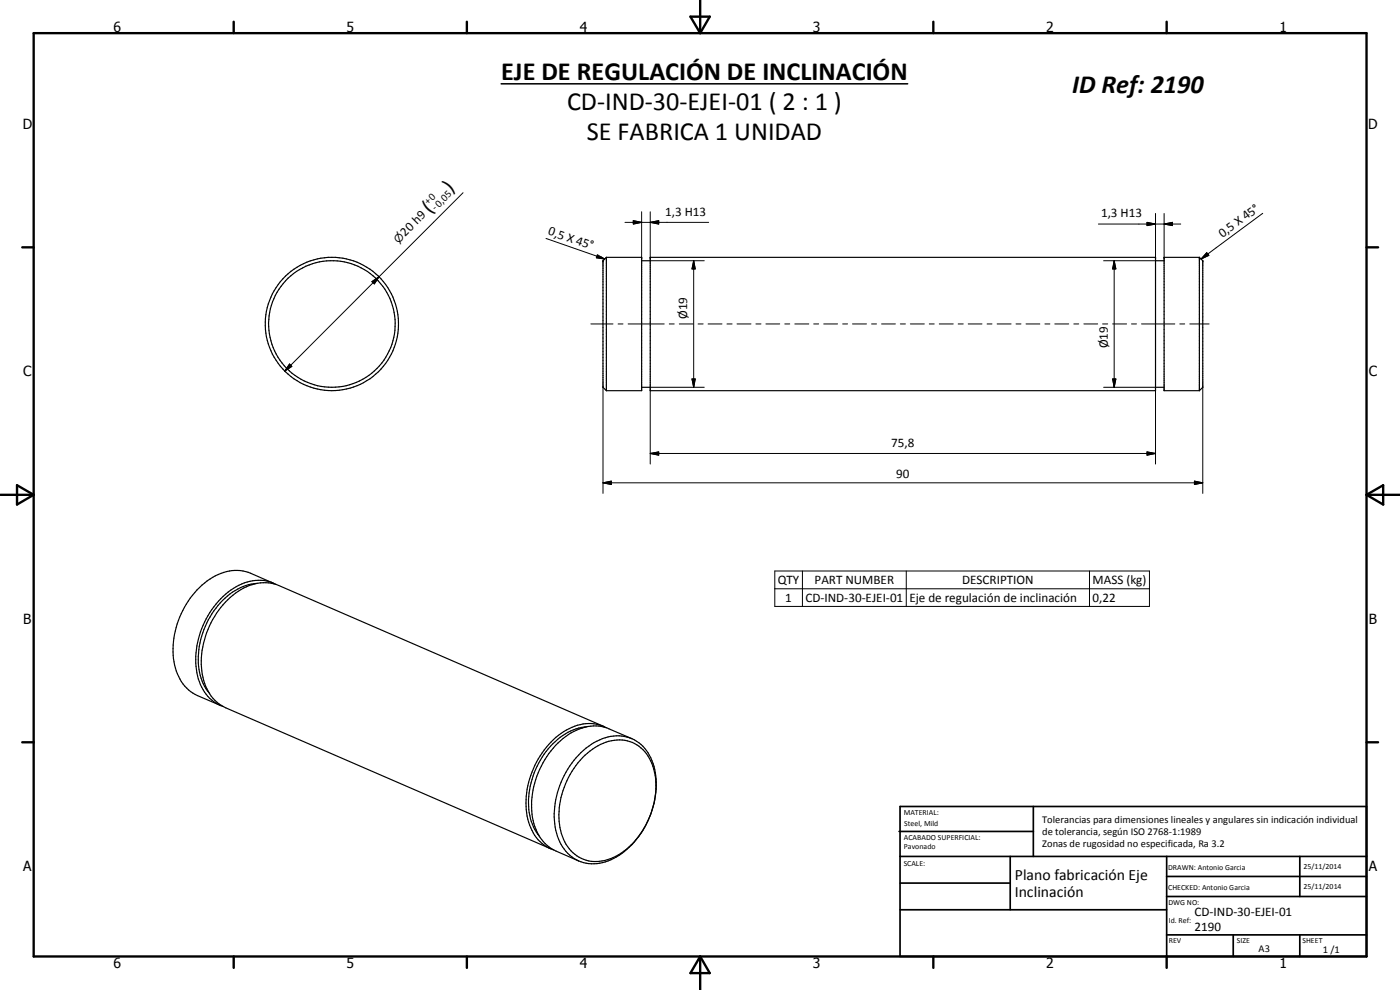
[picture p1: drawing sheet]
<svg xmlns="http://www.w3.org/2000/svg" width="420mm" height="297mm" viewBox="0 0 420 297" stroke-linecap="round" stroke-linejoin="round" font-family="sans-serif">
<g fill="#000">
<circle cx="181" cy="78.2" r=".18"/>
<circle cx="182" cy="77.2" r=".18"/>
<circle cx="192.6" cy="77.2" r=".18"/>
<circle cx="195.1" cy="77.2" r=".18"/>
<circle cx="346.8" cy="77.2" r=".18"/>
<circle cx="349.4" cy="77.2" r=".18"/>
<circle cx="359.9" cy="77.2" r=".18"/>
<circle cx="361" cy="78.2" r=".18"/>
</g>
<g fill="none" stroke="#000" stroke-width=".35">
<path d="M182 77.2l-1 1v38l1 1M182 77.2v40M182 77.2h10.6v40h-10.6M192.6 78.2h2.5M195.1 77.2h151.7v40h-151.7zM346.8 78.2h2.6M359.9 77.2v40M359.9 77.2l1.1 1v38l-1.1 1M359.9 77.2h-10.5v40h10.5M192.6 116.2h2.5M346.8 116.2h2.6M77 175a18.6 18.6 0 0 0-13.9 10.1 22 22 0 0 0-1.7 20.8l1.4 2"/>
<path d="M81.4 174.7a14.4 14.4 0 0 0-14.4 4.2 26 26 0 0 0-7.5 24.8 11.9 11.9 0 0 0 7.5 8.3M82.8 175.3l-7.6-3.3a13.4 13.4 0 0 0-13.8 2.9 25.6 25.6 0 0 0-8.5 26.4 12.1 12.1 0 0 0 6.4 7.4l6.8 2.9M176.1 218.1a18.9 18.9 0 0 0-14.4 10.9 21.7 21.7 0 0 0-1.2 19.9l1.4 2M181.1 217.9l-97.4-42.2a12.9 12.9 0 0 0-13 2.3 26 26 0 0 0-9.6 26.1 12.2 12.2 0 0 0 6.7 8.3l97.4 42.2M181.9 218.4a12.4 12.4 0 0 0-12.7 1.1 25.8 25.8 0 0 0-10.5 27.2 11.9 11.9 0 0 0 7.4 8.3M189.6 221.6l-6.8-2.9a12.7 12.7 0 0 0-12.2 1.7 25.7 25.7 0 0 0-10.1 27.6 12 12 0 0 0 6.4 7.4l6.8 2.9M196.8 237.6a14.7 14.7 0 0 0-5.7-14.1 12.3 12.3 0 0 0-14 1.8 24.8 24.8 0 0 0-8.6 24.8 10.8 10.8 0 0 0 16.2 6.9 25 25 0 0 0 11.3-27.9 11.3 11.3 0 0 0-16.9-6.7 25.8 25.8 0 0 0-12.6 24.8 12.9 12.9 0 0 0 7.9 11.4 13.8 13.8 0 0 0 13-3.1 26.4 26.4 0 0 0 9.4-17.6"/>
<circle cx="99.6" cy="97.2" r="19"/>
<circle cx="99.6" cy="97.2" r="20"/>
</g>
<path d="M150.4 25.1h122" fill="none" stroke="#000" stroke-width=".46"/>
<g fill="none" stroke="#000" stroke-width=".71">
<path d="M10.1 9.9h400v277.1h-400zM70.1 6.5v3.4M140.1 6.5v3.4M207.2 5h5.8l-2.9 4.9zM210.1 0v9.9M280.1 6.5v3.4M350.1 6.5v3.4M6.7 74.2h3.4M410.1 74.2h3.5M.1 148.5h10M5.1 145.6l5 2.9-5 2.9zM410.1 148.5h10"/>
<path d="M410.1 148.5l5-2.9v5.8zM6.7 222.7h3.4M410.1 222.7h3.5M70.1 287v3.4M140.1 287v3.4M210.1 287v10M210.1 287l2.9 5h-5.8zM280.1 287v3.4M350.1 287v3.4"/>
</g>
<g fill="none" stroke="#000" stroke-width=".51">
<path d="M269.8 249.5h40.3M270.1 242h140v45h-140zM270.1 257h140M303.2 257v16M310.1 242v15M350.1 257v30M390.1 257v12M270.1 265h33.1M270.1 273h80M350.1 269h60M350.1 263h60M350.1 280.5h60"/>
<path d="M370.1 280.5v6.5M390.1 280.5v6.5"/>
</g>
<g fill="none" stroke="#000" stroke-width=".3">
<path d="M139 57.8l-53.5 53.5M163.9 71.5l17.6 6.2M179.1 76.9l-.1 .4 2.5 .4M179.3 76.4l2.2 1.3-2.5-.4zM180.4 77l1.1 .7M187.6 66.7h25.1M190.1 66.2l2.5 .5-2.5 .5zM192.6 63.5v13.7M195.1 66.7l2.6-.5v1zM195.1 63.5v13.7M195.1 78.2h16.3M208.2 78.2l.4 2.5h-.9z"/>
<path d="M208.2 78.2v38M329.6 67.2h24.8M331.2 78.2h15.6M334.4 78.2l.5 2.5h-1zM334.4 78.2v38M344.2 66.7l2.6 .5-2.6 .5zM346.8 64.1v13.1M349.4 67.2l2.5-.5v1zM349.4 64.1v13.1M362.2 75.8l.6 .8-2.3 1.1zM379 64l-18.5 13.7M111.6 84.5l2.1-1.4-1.4 2.1z"/>
<path d="M177.3 97.2h6.7M185.5 97.2h1.5M188.5 97.2h10.8M200.9 97.2h1.4M203.9 97.2h4.1M209.5 97.2h1.5M212.5 97.2h4.2M218.2 97.2h1.5M221.2 97.2h4.2M226.9 97.2h1.5M229.9 97.2h4.1M235.5 97.2h1.5"/>
<path d="M238.5 97.2h4.2M244.2 97.2h1.5M247.2 97.2h4.2M252.9 97.2h1.5M255.9 97.2h4.1M261.6 97.2h1.4M264.6 97.2h4.1M270.2 97.2h1.5M273.2 97.2h4.2M278.9 97.2h1.5M281.9 97.2h4.2M287.6 97.2h1.5"/>
<path d="M290.6 97.2h4.1M296.2 97.2h1.5M299.2 97.2h4.2M304.9 97.2h1.5M307.9 97.2h4.2M313.6 97.2h1.5M316.6 97.2h4.1M322.3 97.2h1.5M325.3 97.2h4.1M330.9 97.2h1.5M333.9 97.2h4.2M339.6 97.2h1.5"/>
<path d="M342.6 97.2h10M354.1 97.2h1.4M357.1 97.2h5.8M86.9 109.2l.7 .7-2.1 1.4zM181 116.2v31.8M195.1 117.2v22M195.1 116.2h16.3M207.7 113.7h.9l-.4 2.5zM331.2 116.2h15.6M333.9 113.7h1l-.5 2.5zM346.8 117.2v22M361 116.2v31.8"/>
<path d="M195.1 136.1l2.6-.5v1zM195.1 136.1h151.7M344.2 135.6l2.6 .5-2.6 .5zM181 144.9l2.5-.5v1zM181 144.9h180M358.5 144.4l2.5 .5-2.5 .5zM232.5 171.3h112.5v10.6h-112.5zM232.5 176.7h112.5M240.8 171.3v10.6M272 171.3v10.6M327 171.3v10.6"/>
</g>
<g fill="#000">
<path d="M179.3 76.4l2.2 1.3-2.5-.4zM190.1 66.2l2.5 .5-2.5 .5zM195.1 66.7l2.6-.5v1zM344.2 66.7l2.6 .5-2.6 .5zM349.4 67.2l2.5-.5v1zM362.2 75.8l.6 .8-2.3 1.1zM111.6 84.5l2.1-1.4-1.4 2.1zM208.2 78.2l.4 2.5h-.9zM334.4 78.2l.5 2.5h-1zM86.9 109.2l.7 .7-2.1 1.4zM207.7 113.7h.9l-.4 2.5zM333.9 113.7h1l-.5 2.5z"/>
<path d="M195.1 136.1l2.6-.5v1zM344.2 135.6l2.6 .5-2.6 .5zM181 144.9l2.5-.5v1zM358.5 144.4l2.5 .5-2.5 .5z"/>
</g>
<g font-size="7.9">
<text x="150.4" y="24">EJE DE REGULACIÓN DE INCLINACIÓN</text>
<text x="321.8" y="27.9">ID Ref: 2190</text>
<text x="170.2" y="33">CD-IND-30-EJEI-01 ( 2 : 1 )</text>
<text x="176.1" y="42">SE FABRICA 1 UNIDAD</text>
</g>
<g font-size="6.3">
<text x="135.3" y="57.9" transform="rotate(-45 135.3 57.9)">)</text>
<text x="129" y="64.2" transform="rotate(-45 129 64.2)">(</text>
</g>
<g font-size="4.7">
<text x="304.6" y="263.9">Plano fabricación Eje</text>
<text x="304.6" y="269.3">Inclinación</text>
</g>
<g font-size="4.2">
<text x="34" y="9.6">6</text>
<text x="104" y="9.6">5</text>
<text x="174" y="9.6">4</text>
<text x="244" y="9.6">3</text>
<text x="314" y="9.6">2</text>
<text x="384" y="9.6">1</text>
<text x="6.8" y="38.7">D</text>
<text x="410.6" y="38.7">D</text>
<text x="7" y="112.9">C</text>
<text x="410.8" y="112.9">C</text>
<text x="7" y="187.1">B</text>
<text x="410.8" y="187.1">B</text>
<text x="7" y="261.4">A</text>
<text x="410.8" y="261.4">A</text>
<text x="34" y="290.4">6</text>
<text x="104" y="290.4">5</text>
<text x="174" y="290.4">4</text>
<text x="244" y="290.4">3</text>
<text x="314" y="290.4">2</text>
<text x="384" y="290.4">1</text>
</g>
<g font-size="3.9">
<text x="199.6" y="64.7">1,3 H13</text>
<text x="330.4" y="65.2">1,3 H13</text>
<text x="121.6" y="71.1" transform="rotate(-45 121.6 71.1)">20 h9</text>
<text x="164.3" y="70.3" transform="rotate(19 164.3 70.3)">0,5 X 45°</text>
<text x="366.8" y="71.4" transform="rotate(-37 366.8 71.4)">0,5 X 45°</text>
<text x="206.2" y="95.7" transform="rotate(-90 206.2 95.7)">Ø19</text>
<text x="332.4" y="104.5" transform="rotate(-90 332.4 104.5)">Ø19</text>
<text x="267.5" y="134">75,8</text>
<text x="269" y="143.3">90</text>
<text x="233.4" y="175.3">QTY</text>
<text x="244.5" y="175.3">PART NUMBER</text>
<text x="288.7" y="175.3">DESCRIPTION</text>
<text x="327.9" y="175.3">MASS (kg)</text>
<text x="235.7" y="180.6">1</text>
<text x="241.7" y="180.6">CD-IND-30-EJEI-01</text>
<text x="272.9" y="180.6">Eje de regulación de inclinación</text>
<text x="327.9" y="180.6">0,22</text>
<text x="358.5" y="275">CD-IND-30-EJEI-01</text>
<text x="358.5" y="279.4">2190</text>
</g>
<text font-size="3.3" x="119.6" y="73.1" transform="rotate(-45 119.6 73.1)">⌀</text>
<g font-size="3.1">
<text x="128.5" y="61.5" transform="rotate(-45 128.5 61.5)">+0</text>
<text x="130.7" y="63.3" transform="rotate(-45 130.7 63.3)">-0,05</text>
<text x="312.7" y="246.8">Tolerancias para dimensiones lineales y angulares sin indicación individual</text>
<text x="312.7" y="250.4">de tolerancia, según ISO 2768-1:1989</text>
<text x="312.7" y="254">Zonas de rugosidad no especificada, Ra 3.2</text>
<text x="377.7" y="285.6">A3</text>
<text x="397" y="285.9">1 /1</text>
</g>
<g font-size="2.4">
<text x="271.2" y="244.4">MATERIAL:</text>
<text x="271.3" y="252">ACABADO SUPERFICIAL:</text>
<text x="271.4" y="247.9">Steel, Mild</text>
<text x="271.3" y="254.6">Pavonado</text>
<text x="271.2" y="259.7">SCALE:</text>
<text x="350.6" y="260.9">DRAWN: Antonio Garcia</text>
<text x="391.2" y="260.6">25/11/2014</text>
<text x="350.6" y="267">CHECKED: Antonio Garcia</text>
<text x="391.2" y="266.7">25/11/2014</text>
<text x="350.6" y="271.4">DWG NO:</text>
<text x="350.8" y="276.9">Id. Ref:</text>
<text x="350.8" y="282.8">REV</text>
<text x="371.2" y="282.9">SIZE</text>
<text x="390.9" y="282.9">SHEET</text>
</g>
</svg>
